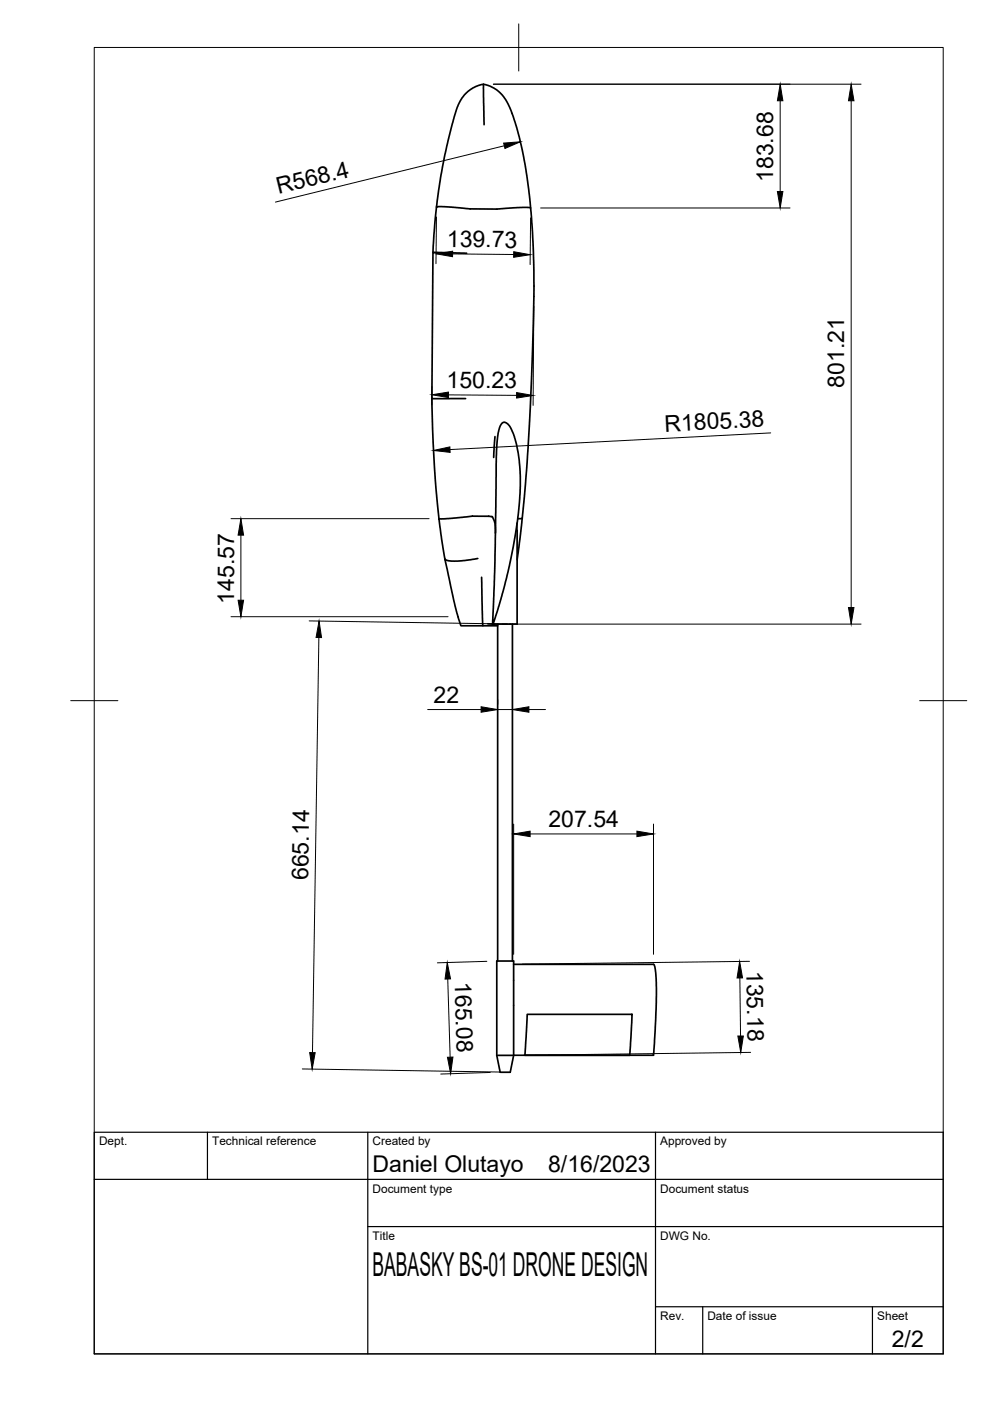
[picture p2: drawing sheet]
<svg xmlns="http://www.w3.org/2000/svg" width="210mm" height="297mm" viewBox="0 0 210 297" stroke-linecap="round" stroke-linejoin="round" font-family="sans-serif">
<!-- layer: Visible -->
<g fill="none" stroke="#000" stroke-width=".36">
<path d="M102.5 17.9a7.7 7.7 0 0 1 5.7 5.2 83.1 83.1 0 0 1 4.6 24.1 225.5 225.5 0 0 1 .1 27.4 388.7 388.7 0 0 1-2.3 35.3h-.8M102.6 26.4l-.1-8.5-1.7 .5-1.6 1-1.2 1.3-1 2-1.1 3.5-1.6 6.5-.9 5-.9 6.2M98.9 53.7l-7.1-.2-.2 31h7.1M112.5 44.1l-1.7-.1-5.4 .3h-5.8l-3.9-.4-3.1-.1-.4 3.7-.4 6M91.6 84.5a268.4 268.4 0 0 0 1.5 25.5M104.9 92.6l-.2 4.4M106.5 89.7a1.01 1.01 0 0 1 1.5 .6l1.1 2.2 .8 3.6 .4 3.9-.1 5.2a106.4 106.4 0 0 1-5.8 27.1l.5-13.5 .4-23.5 .3-3.6 .3-1.1zM101.3 118.4l-2.9 .5-2 .1-1.4-.1-.7-.4 2.1 9.8 1.3 4.4h4.7M105 113a4.8 4.8 0 0 0-.7-3.5l-4.2-.1-5 .5-2 .1 1.2 8.5M109.6 110.9l.1 21.4h-5.2M110.7 109.9l-1.1 8.8M102.1 122.4l.3 10.3h3.1"/>
<path d="M103.4 132.3h1M104.5 132.3h.1M104.5 132.3h.3M105.5 132.3v71.5M108.6 132.3v71.5M105.3 203.8h3.6v20l-.7 3.5h-2.2l-.7-3.5zM108.9 204.5h29.7l.4 1.2 .2 3.6-.2 6.9-.4 7.5h-29.7M111.8 215.1h22.2l-.5 8.6h-22.2zM105.3 223.8h3.6"/>
</g>
<circle cx="104.5" cy="132.3" r=".18" fill="#000"/>
<!-- layer: BORDER -->
<path d="M20 10.1h180v276.9h-180zM110 5.1v10M15 148.6h10M195 148.6h10" fill="none" stroke="#000" stroke-width=".21"/>
<!-- layer: TITLEBLOCK -->
<path d="M20 240.1h180v46.9h-180zM20 250h180M44 240.1v9.9M78 240.1v46.9M139 240.1v46.9M78 260.1h122M139 277.1h61M149 277.1v9.9M185 277.1v9.9" fill="none" stroke="#000" stroke-width=".25"/>
<!-- layer: FD_Dimensions -->
<g fill="none" stroke="#000" stroke-width=".21">
<path d="M104.6 17.9h78M106.9 30.9l-48.5 11.9M165.4 21.4v19.2M180.5 21.4v107.4M92.5 46l-.1 9.9M95.9 53.8l13 .2M112.5 46.2l-.1 9.9M114.6 44.1h52.9M113.2 64.9l-.2 21M91.6 82v3.8M95.1 83.7l14.4 .1M163.4 91.8l-68 3.5"/>
<path d="M49 110h42M51.1 113.5v13.8M49 130.8h46M65.6 131.6l41.9 .7M67.6 135.2l-1.3 88M106.5 132.3h76.1M90.7 150.4h11.3M105.5 148.3v1.1M105.5 150.4h3.1M108.6 148.3v1.1M112.1 150.4h3.6M108.9 174.7v27.6"/>
<path d="M112.4 176.8h22.6M138.6 174.7v27.6M94.9 207.6l.5 16.5M103.2 203.8l-10.5 .3M156.9 207.3l.1 12.4M158.9 203.8l-48.1 .6M64.1 226.6l42 .7M103.9 227.4l-10.4 .3M159.2 223.1l-48.2 .6"/>
</g>
<g fill="#000" stroke="#000" stroke-width=".21">
<path d="M106.8 30.3l3.5-.2-3.2 1.4zM165.4 17.9l.6 3.5h-1.2zM180.5 17.9l.6 3.5h-1.2zM92.5 53.8l3.5-.5-.1 1.1zM108.9 53.4l3.5 .6-3.5 .6zM164.8 40.6h1.2l-.6 3.5zM91.6 83.7l3.5-.6v1.2zM91.9 95.5l3.5-.8v1.2zM109.5 83.2l3.5 .6-3.5 .6zM51.1 110l.5 3.5h-1.1zM50.5 127.3h1.1l-.5 3.5zM67.6 131.7l.6 3.5h-1.2z"/>
<path d="M179.9 128.8h1.2l-.6 3.5zM102 149.8l3.5 .6-3.5 .6zM108.6 150.4l3.5-.6v1.2zM108.9 176.8l3.5-.6v1.2zM135 176.2l3.6 .6-3.6 .6zM94.8 204.1l.7 3.4-1.1 .1zM156.8 203.8l.6 3.5-1.1 .1zM156.4 219.7h1.2l-.5 3.4zM65.7 223.2h1.1l-.6 3.5zM94.9 224.2l1.1-.1-.5 3.5z"/>
</g>
<text font-size="7" x="79" y="270.6">BABASKY BS-01 DRONE DESIGN</text>
<g font-size="4.9">
<text x="59" y="41.2" transform="rotate(-14 59 41.2)">R568.4</text>
<text x="164" y="38.6" transform="rotate(-90 164 38.6)">183.68</text>
<text x="94.7" y="52.4">139.73</text>
<text x="94.7" y="82.3">150.23</text>
<text x="179" y="82.2" transform="rotate(-90 179 82.2)">801.21</text>
<text x="141" y="91.5" transform="rotate(-3 141 91.5)">R1805.38</text>
<text x="49.6" y="128" transform="rotate(-90 49.6 128)">145.57</text>
<text x="91.9" y="149">22</text>
<text x="116.3" y="175.4">207.54</text>
<text x="65.3" y="186.6" transform="rotate(-89 65.3 186.6)">665.14</text>
<text x="96.4" y="208.2" transform="rotate(88 96.4 208.2)">165.08</text>
<text x="158.3" y="205.8" transform="rotate(89 158.3 205.8)">135.18</text>
<text x="79" y="248.5">Daniel Olutayo</text>
<text x="116.2" y="248.5">8/16/2023</text>
<text x="189.1" y="285.7">2/2</text>
</g>
<g font-size="2.5">
<text x="21" y="242.9">Dept.</text>
<text x="45" y="242.9">Technical reference</text>
<text x="79" y="242.9">Created by</text>
<text x="140" y="242.9">Approved by</text>
<text x="79" y="252.8">Document type</text>
<text x="140" y="252.8">Document status</text>
<text x="79" y="262.9">Title</text>
<text x="140" y="262.9">DWG No.</text>
<text x="140" y="279.9">Rev.</text>
<text x="150" y="279.9">Date of issue</text>
<text x="186" y="279.9">Sheet</text>
</g>
</svg>
